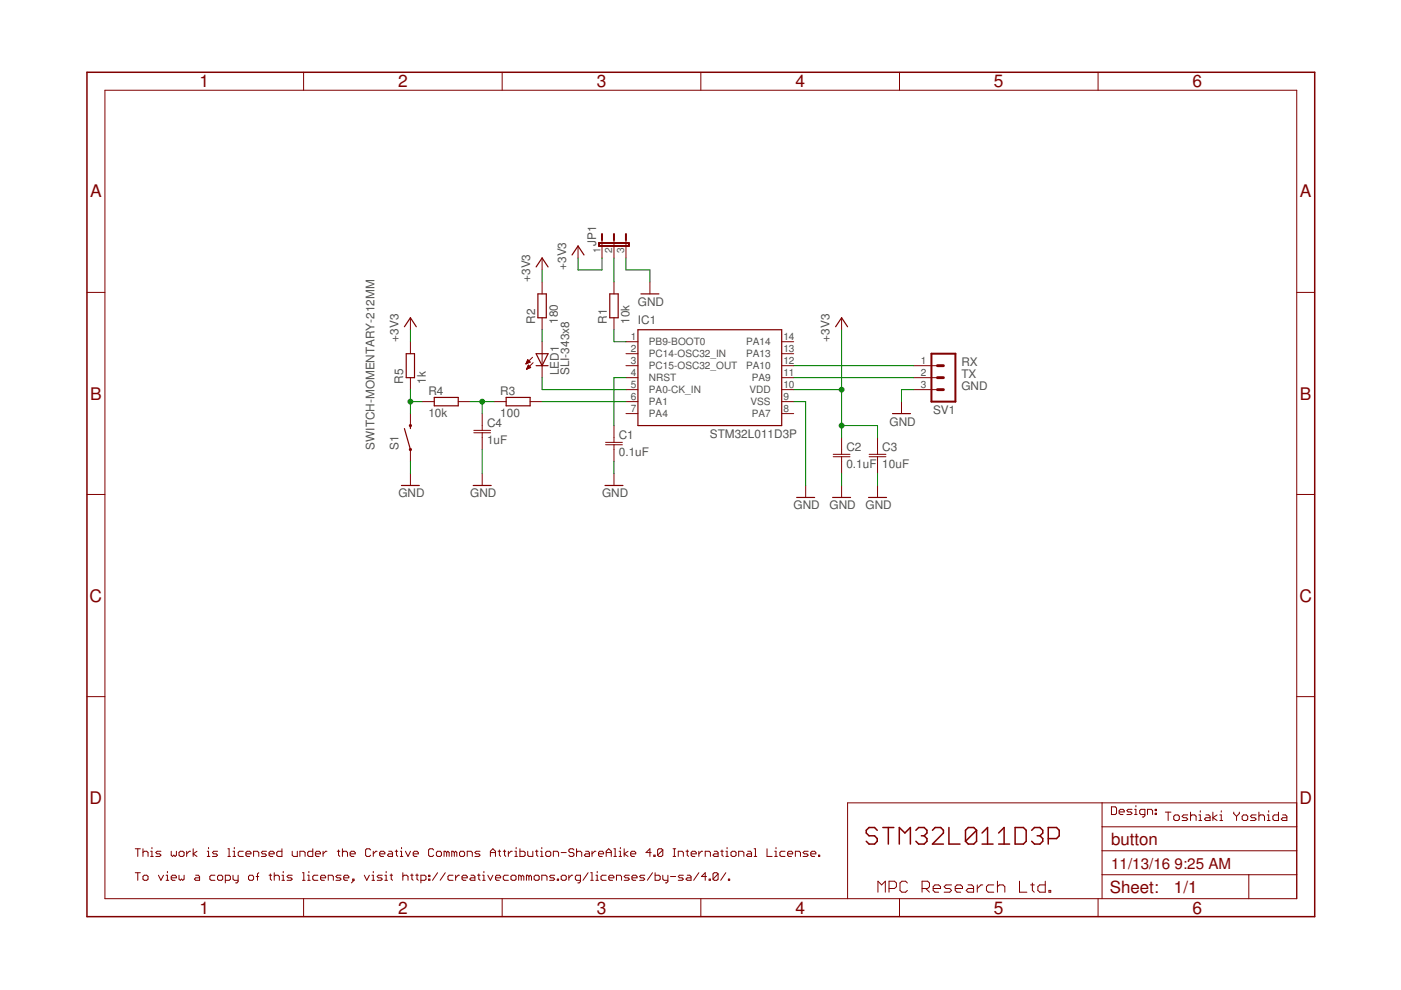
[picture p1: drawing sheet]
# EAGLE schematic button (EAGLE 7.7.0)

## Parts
C1  0.1uF  C-JIS050-024X044  [C050-024X044]
C2  0.1uF  C-JIS0603  [C0603]
C3  10uF  C-JIS0603  [C0603]
C4  1uF  C-JIS050-024X044  [C050-024X044]
IC1  STM32L011D3P  [TSSOP14]
JP1  JP2E  [JP2]
LED1  SLI-343x8  LED3MM  [LED3MM]
R1  10k  R-EU_0207/2V  [0207/2V]
R2  180  R-EU_0207/2V  [0207/2V]
R3  100  R-EU_0207/2V  [0207/2V]
R4  10k  R-EU_0207/2V  [0207/2V]
R5  1k  R-EU_0207/2V  [0207/2V]
S1  SWITCH-MOMENTARY-212MM  [TACTILE-PTH-12MM]
SV1  MA03-1  [MA03-1]

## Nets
+3V3: C2.1 C3.1 JP1.1 R2.2 R5.2
GND: C1.2 C2.2 C3.2 C4.2 JP1.3 S1.1 SV1.3
N$1: SV1.2
N$2: R1.1
N$3: SV1.1
N$4: C1.1
N$5: IC1.5(PA0-CK_IN) LED1.K(C)
N$6: JP1.2 R1.2
N$7: IC1.6(PA1) R3.2
N$8: C4.1 R3.1 R4.2
N$9: LED1.A R2.1
N$10: R4.1 R5.1 S1.3
Unconnected: IC1.1(PB9-BOOT0) IC1.2(PC14-OSC32_IN) IC1.3(PC15-OSC32_OUT) IC1.4(NRST) IC1.7(PA4) IC1.8(PA7) IC1.11(PA9) IC1.12(PA10) IC1.13(PA13) IC1.14(PA14)

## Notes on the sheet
- RX
- TX
- GND
- Design:
- Toshiaki Yoshida
- STM32L011D3P
- This work is licensed under the Creative Commons Attribution-ShareAlike 4.0 International License.
- To view a copy of this license, visit http://creativecommons.org/licenses/by-sa/4.0/.
- MPC Research Ltd.

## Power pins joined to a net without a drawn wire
VDD: IC1.10(VDD)
VSS: IC1.9(VSS)

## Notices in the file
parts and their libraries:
SparkFun-Electromechanical: Licensing: Creative Commons ShareAlike 4.0 International - https://creativecommons.org/licenses/by-sa/4.0
